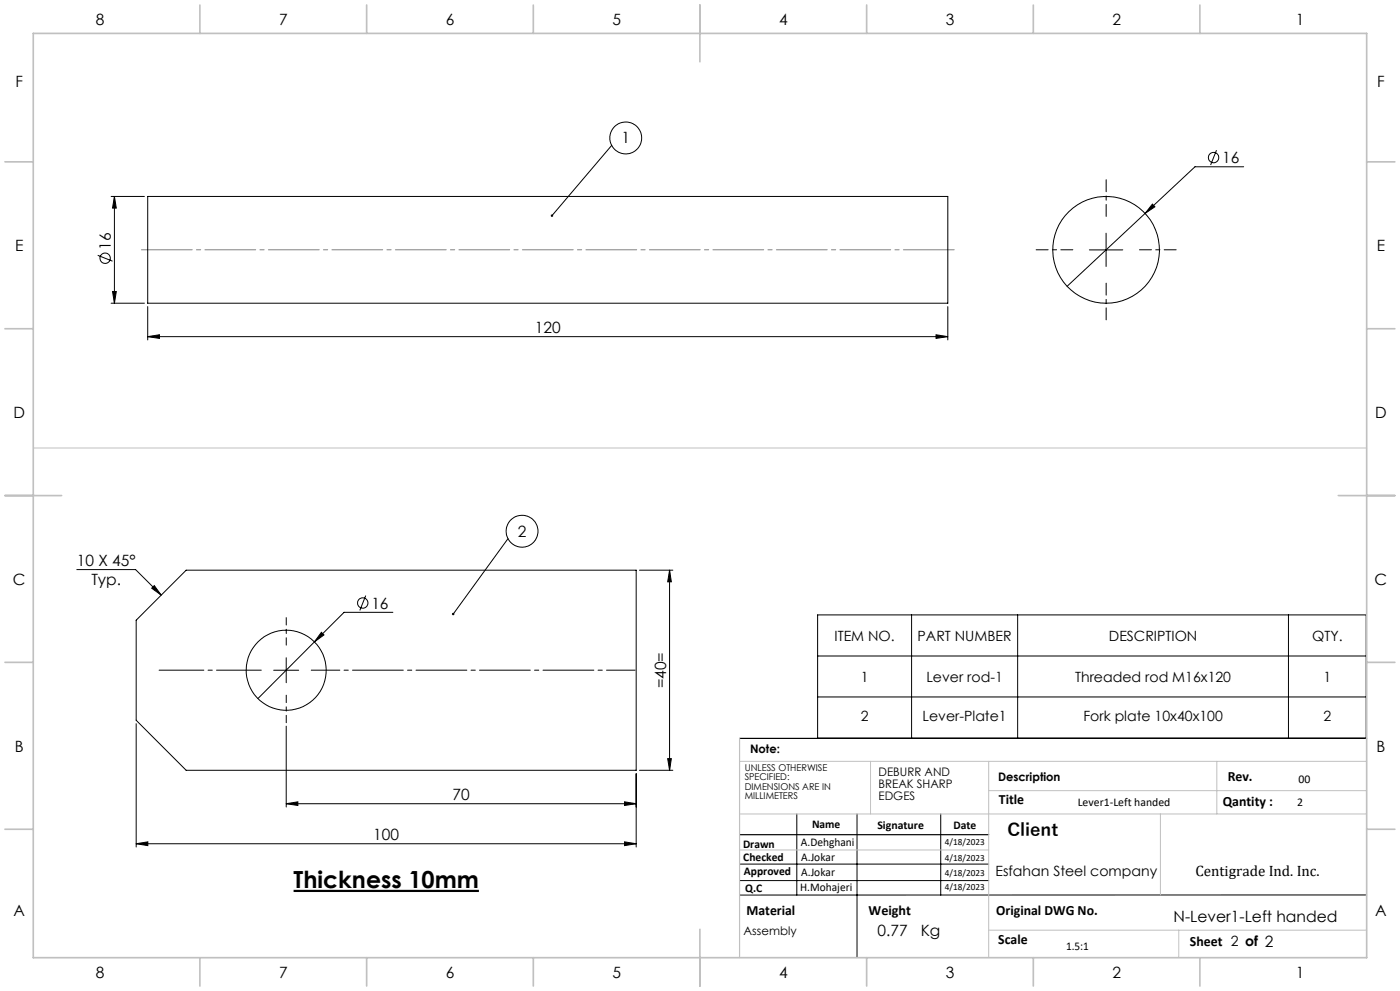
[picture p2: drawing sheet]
<svg xmlns="http://www.w3.org/2000/svg" width="420mm" height="297mm" viewBox="0 0 420 297" stroke-linecap="round" stroke-linejoin="round" font-family="sans-serif">
<g fill="none" stroke="#000" stroke-width=".3">
<path d="M33.3 58.9h10M34.3 58.9l.6 3.5h-1.1zM34.3 58.9v32M44.3 58.9h240v32h-240zM183.5 43.6l-17.9 21M364.9 45l-1.7 4.5M373.1 50h-14.6l-38.4 35.8M29.3 76.5l4.5 1.8M326.8 74.9h10M331.8 69.9v10M345.7 61.2l.8 .8-3 2zM33.3 90.9h10"/>
<path d="M33.8 87.4h1.1l-.6 3.5zM44.3 91.9v10M284.3 91.9v10M44.3 100.9l3.5-.6v1.1zM44.3 100.9h240M280.8 100.3l3.5 .6-3.5 .5zM23 170.7h17.7l7.7 7.7M45.5 176.3l.8-.8 2.1 2.9zM55.8 170.9h135.1v60h-135.1l-14.9-15v-30zM109.7 178.5l-1.8 4.4M152.4 161.4l-16.4 22.6M191.8 170.9h10.1"/>
<path d="M200.9 170.9v60M200.9 170.9l.5 3.5h-1.1zM85.9 197.1v7.5M94.3 192.4l-16.9 17M96.4 189.5l.8 .8-2.9 2.1zM117.9 183.5h-14.7l-8.9 8.9M245.3 184.3h164.6v36.9h-164.6zM245.3 196.6h164.6M273.5 184.3v36.9M305.3 184.3v36.9M386.5 184.3v36.9M40.9 216.9v37"/>
<path d="M82.1 200.9h7.5M85.9 217.6v24.3M245.3 208.9h164.6M190.9 231.9v22M191.8 230.9h10.1M200.3 227.4h1.1l-.5 3.5zM40.9 252.9l3.4-.6v1.1zM40.9 252.9h150M85.9 240.9l3.5-.6v1.1zM85.9 240.9h105M187.4 252.3l3.5 .6-3.5 .5zM187.4 240.3l3.5 .6-3.5 .5z"/>
<path d="M221.9 259h74.7M239 243.9v24.3M257.1 243.9v43.1M282.2 243.9v24.3M221.9 263.9h74.7M410 268.2h-188.1"/>
<circle cx="187.7" cy="41.3" r="4.8"/>
<circle cx="364.1" cy="47.2" r="1.55"/>
<circle cx="31.6" cy="77.4" r="1.56"/>
<circle cx="331.8" cy="74.9" r="16"/>
<circle cx="156.6" cy="159.2" r="4.8"/>
<circle cx="108.8" cy="180.7" r="1.55"/>
<circle cx="85.9" cy="200.9" r="12"/>
</g>
<path d="M88.1 267h55.6" fill="none" stroke="#000" stroke-width=".66" stroke-linecap="butt"/>
<path d="M321.8 74.9h-11M331.8 64.9v-11M341.8 74.9h11M331.8 84.9v11" fill="none" stroke="#000" stroke-width=".3" stroke-dasharray="15.2 1.3 1.3 1.3" stroke-dashoffset="11.6"/>
<path d="M78.4 200.9h-30.7" fill="none" stroke="#000" stroke-width=".3" stroke-dasharray="15.2 1.3 1.3 1.3" stroke-dashoffset="1.8"/>
<path d="M85.9 193.4v-8.3M85.9 208.4v8.2" fill="none" stroke="#000" stroke-width=".3" stroke-dasharray="15.2 1.3 1.3 1.3" stroke-dashoffset="13"/>
<path d="M93.4 200.9h97.1" fill="none" stroke="#000" stroke-width=".3" stroke-dasharray="15.2 1.3 1.3 1.3" stroke-dashoffset="6.7"/>
<path d="M286.3 74.9h-244" fill="none" stroke="#808080" stroke-width=".3" stroke-dasharray="15.2 1.3 1.3 1.3" stroke-dashoffset="-.1"/>
<path d="M221.9 221.3h188.1M221.9 250.2h74.7" fill="none" stroke="#000" stroke-width=".35"/>
<path d="M10 134.3h400M221.9 228.2h188.1M261.2 228.2v15.7M296.6 228.2v58.8M296.6 237h113.4M365.1 228.2v15.7M221.9 243.9h188.1M221.9 254.7h74.7M348.1 243.9v24.3M296.6 278.8h113.4M353.6 278.8v8.2" fill="none" stroke="#c0c0c0" stroke-width=".3"/>
<path d="M221.9 221.3v65.7" fill="none" stroke="#c0c0c0" stroke-width=".35"/>
<g fill="none" stroke="#c0c0c0" stroke-width=".5">
<path d="M10 10h400v277h-400zM60 1.5v8.5M110 1.5v8.5M160 1.5v8.5M210 1.5v17M260 1.5v8.5M310 1.5v8.5M360 1.5v8.5M1.5 48.5h8.5M410 48.5h8.5M1.5 98.5h8.5M410 98.5h8.5"/>
<path d="M1.5 148.5h17M401.5 148.5h17M1.5 198.5h8.5M410 198.5h8.5M1.5 248.5h8.5M410 248.5h8.5M210 278.5v17M60 287v8.5M110 287v8.5M160 287v8.5M260 287v8.5M310 287v8.5"/>
<path d="M360 287v8.5"/>
</g>
<g fill="#000">
<path d="M165.4 64.3l-.1 .5 .3-.2-.3 .3a.36 .36 0 0 0 .6-.2 .36 .36 0 0 0-.5-.4zM135.7 183.8v.5l.3-.3-.3 .3a.37 .37 0 0 0 .5 0 .37 .37 0 0 0 0-.5 .37 .37 0 0 0-.5 0z"/>
<path d="M345.7 61.2l-2.2 2.8 3-2zM44.3 100.9l3.5-.6v1.1zM280.8 100.3l3.5 .6-3.5 .5zM45.5 176.3l.8-.8 2.1 2.9zM96.4 189.5l-2.1 2.9 2.9-2.1z"/>
<path d="M33.8 87.4h1.1l-.6 3.5zM34.3 58.9l.6 3.5h-1.1z"/>
<path d="M200.3 227.4h1.1l-.5 3.5zM200.9 170.9l.5 3.5h-1.1z"/>
<path d="M40.9 252.9l3.4-.6v1.1zM187.4 252.3l3.5 .6-3.5 .5zM85.9 240.9l3.5-.6v1.1zM187.4 240.3l3.5 .6-3.5 .5z"/>
</g>
<text font-size="7.1" x="88.1" y="266.2">Thickness 10mm</text>
<text font-size="5.3" x="302.2" y="250.7">Client</text>
<g font-size="4.7">
<text x="28.7" y="7.6">8</text>
<text x="83.7" y="7.6">7</text>
<text x="133.7" y="7.6">6</text>
<text x="183.7" y="7.6">5</text>
<text x="233.7" y="7.6">4</text>
<text x="283.7" y="7.6">3</text>
<text x="333.7" y="7.6">2</text>
<text x="388.7" y="7.6">1</text>
<text x="4.6" y="26.1">F</text>
<text x="413.1" y="26.1">F</text>
<text x="186.4" y="43">1</text>
<text x="366.7" y="48.9">16</text>
<text x="4.5" y="75.3">E</text>
<text x="33.3" y="74.8" transform="rotate(-90 33.3 74.8)">16</text>
<text x="413" y="75.3">E</text>
<text x="160.5" y="99.8">120</text>
<text x="4" y="125.3">D</text>
<text x="412.5" y="125.3">D</text>
<text x="155.3" y="160.8">2</text>
<text x="23.1" y="169.6">10 X 45°</text>
<text x="3.9" y="175.3">C</text>
<text x="27.4" y="175.2">Typ.</text>
<text x="412.4" y="175.3">C</text>
<text x="111.4" y="182.4">16</text>
<text x="199.9" y="206.3" transform="rotate(-90 199.9 206.3)">=40=</text>
<text x="4.4" y="225.3">B</text>
<text x="412.9" y="225.3">B</text>
<text x="135.8" y="239.8">70</text>
<text x="112" y="251.8">100</text>
<text x="4" y="274.6">A</text>
<text x="412.5" y="274.6">A</text>
<text x="263.3" y="280.5">0.77</text>
<text x="276.2" y="280.5">Kg</text>
<text x="352.1" y="276.4">N-Lever1-Left handed</text>
<text x="28.7" y="293.1">8</text>
<text x="83.7" y="293.1">7</text>
<text x="133.7" y="293.1">6</text>
<text x="183.7" y="293.1">5</text>
<text x="233.7" y="293.1">4</text>
<text x="283.7" y="293.1">3</text>
<text x="333.7" y="293.1">2</text>
<text x="388.7" y="293.1">1</text>
</g>
<text font-size="4.5" x="358.6" y="262.6">Centigrade Ind. Inc.</text>
<g font-size="4.2">
<text x="250.4" y="192">ITEM NO.</text>
<text x="275.3" y="192">PART NUMBER</text>
<text x="332.7" y="192">DESCRIPTION</text>
<text x="393.6" y="192">QTY.</text>
<text x="258.2" y="204.3">1</text>
<text x="277.9" y="204.3">Lever rod-1</text>
<text x="322.5" y="204.3">Threaded rod M16x120</text>
<text x="397.1" y="204.3">1</text>
<text x="258.2" y="216.2">2</text>
<text x="276.8" y="216.2">Lever-Plate1</text>
<text x="325" y="216.2">Fork plate 10x40x100</text>
<text x="397.1" y="216.2">2</text>
<text x="368.3" y="234.1">Rev.</text>
<text x="299.7" y="240.9">Title</text>
<text x="366.8" y="241.6">Qantity :</text>
<text x="298.6" y="262.6">Esfahan Steel company</text>
<text x="223.9" y="274.2">Material</text>
<text x="260.6" y="274.2">Weight</text>
<text x="298.9" y="274.2">Original DWG No.</text>
<text x="299.5" y="282.8">Scale</text>
<text x="357" y="283.6">Sheet 2 of 2</text>
</g>
<g font-size="3.5">
<text x="225" y="225.7">Note:</text>
<text x="263.6" y="232.6">DEBURR AND</text>
<text x="263.6" y="236.1">BREAK SHARP</text>
<text x="263.6" y="239.7">EDGES</text>
<text x="299.4" y="234.1">Description</text>
<text x="389.6" y="234.7">00</text>
<text x="323.3" y="241.6">Lever1-Left handed</text>
<text x="389.2" y="241.6">2</text>
<text x="243.6" y="248.1">Name</text>
<text x="263.2" y="248.5">Signature</text>
<text x="286" y="248.5">Date</text>
<text x="222.9" y="254">Drawn</text>
<text x="240.3" y="253.6">A.Dehghani</text>
<text x="240.4" y="257.9">A.Jokar</text>
<text x="223" y="258.1">Checked</text>
<text x="223.2" y="262.1">Approved</text>
<text x="240.4" y="262.4">A.Jokar</text>
<text x="223.6" y="267.4">Q.C</text>
<text x="240.1" y="267.1">H.Mohajeri</text>
<text x="223.1" y="280.2">Assembly</text>
<text x="319.8" y="284.6">1.5:1</text>
</g>
<g font-size="2.8">
<text x="223.4" y="231">UNLESS OTHERWISE</text>
<text x="223.4" y="233.8">SPECIFIED:</text>
<text x="223.4" y="236.7">DIMENSIONS ARE IN</text>
<text x="223.4" y="239.5">MILLIMETERS</text>
<text x="283.5" y="253.2">4/18/2023</text>
<text x="283.5" y="258.1">4/18/2023</text>
<text x="283.5" y="262.7">4/18/2023</text>
<text x="283.5" y="266.6">4/18/2023</text>
</g>
</svg>
